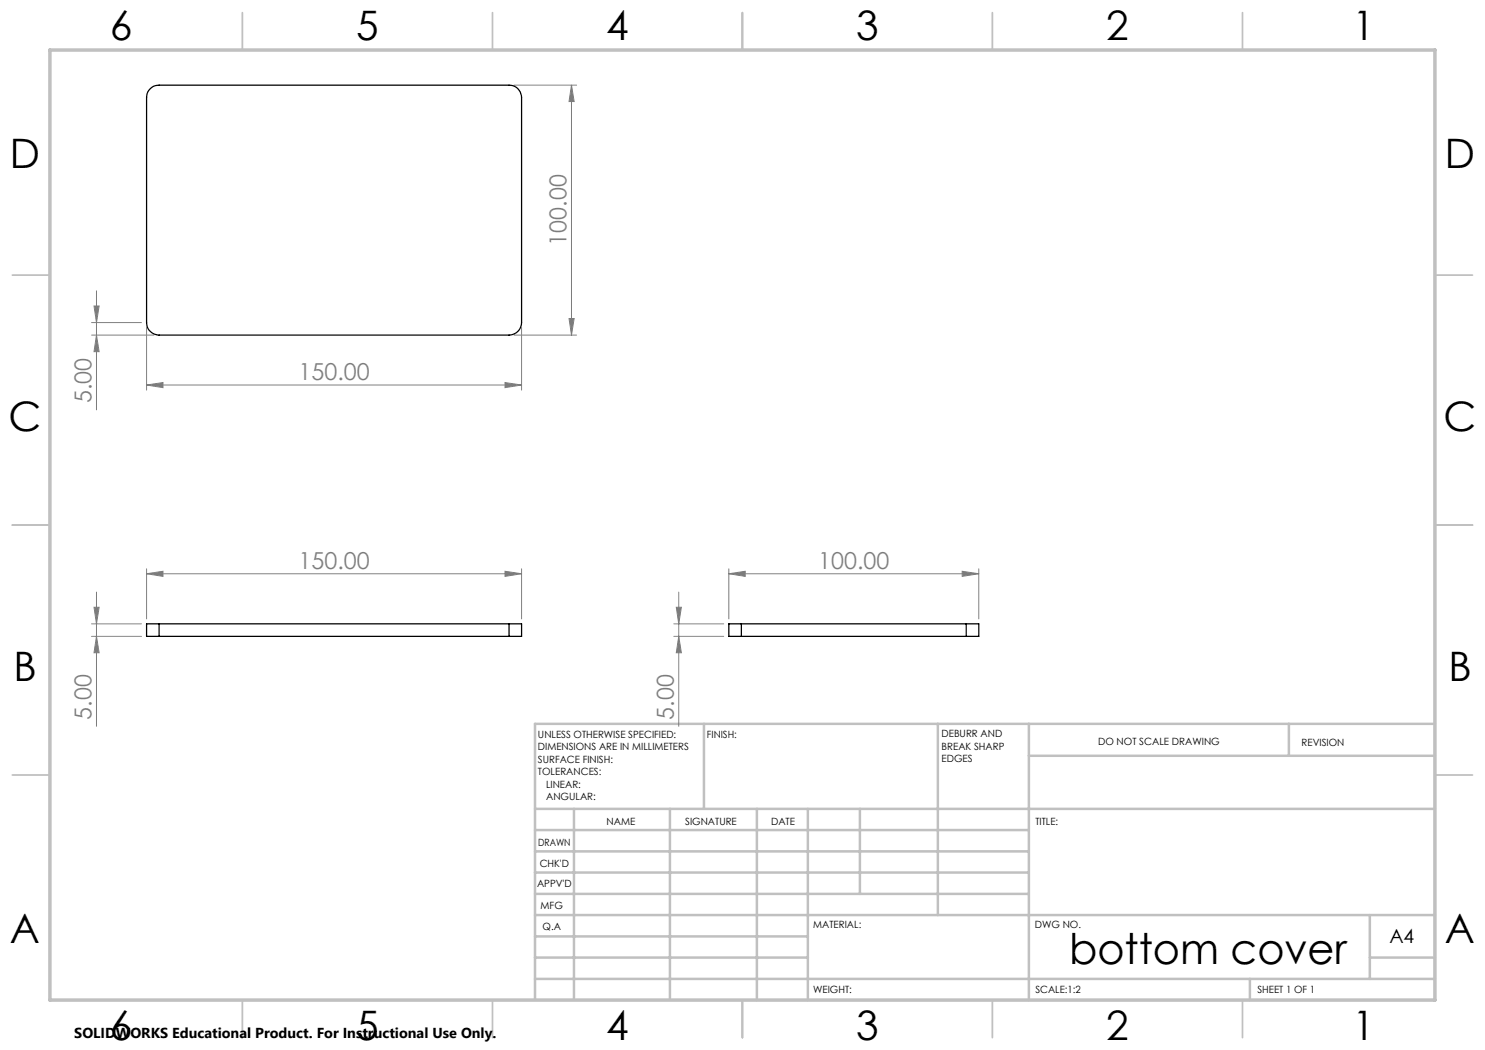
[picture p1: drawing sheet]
<svg xmlns="http://www.w3.org/2000/svg" width="297mm" height="210mm" viewBox="0 0 297 210" stroke-linecap="round" stroke-linejoin="round" font-family="sans-serif">
<g fill="none" stroke="#808080" stroke-width=".2">
<path d="M102.8 17h12.5M114.3 17l.5 3.3h-1zM114.3 17v50M19.3 58.2v23.8M18.3 67h12.5M18.3 64.5h10M18.8 61.2h1l-.5 3.3zM19.3 67l.5 3.3h-1zM29.3 77l3.3-.5v1zM29.3 65.5v12.5M29.3 77h75M101 76.5l3.3 .5-3.3 .5z"/>
<path d="M102.8 67h12.5M104.3 65.5v12.5M113.8 63.7h1l-.5 3.3zM19.3 118.4v26.9M29.3 114.8l3.3-.5v1zM29.3 114.8h75M29.3 113.8v10M101 114.3l3.3 .5-3.3 .5zM104.3 113.8v10M135.7 118.4v26.9M145.8 114.8l3.2-.5v1zM145.8 113.8v10"/>
<path d="M145.8 114.8h50M192.4 114.3l3.4 .5-3.4 .5zM195.8 113.8v10M18.3 127.3h10M18.3 124.8h10M18.8 121.5h1l-.5 3.3zM19.3 127.3l.5 3.3h-1zM134.8 127.3h9.9M134.8 124.8h9.9M135.3 121.5h1l-.6 3.3zM135.7 127.3l.6 3.3h-1z"/>
</g>
<g fill="none" stroke="#c0c0c0" stroke-width=".35">
<path d="M48.5 2.5v7.5M98.5 2.5v7.5M148.5 2.5v7.5M198.5 2.5v7.5M248.5 2.5v7.5M2.5 55h7.5M287 55h7.5M2.5 105h7.5M287 105h7.5M2.5 155h7.5M287 155h7.5M48.5 200v7.5"/>
<path d="M98.5 200v7.5M148.5 200v7.5M198.5 200v7.5M248.5 200v7.5"/>
</g>
<g fill="none" stroke="#c0c0c0" stroke-width=".5">
<path d="M140.8 144.8v17M187.6 144.8v38.2M205.8 144.8v55.2M205.8 151.2h81.2M257.8 144.8v6.4M287 144.8h-180v55.2M107 161.8h180M107 178.8h98.8M107 174.5h98.8M107 170.3h98.8M107 166h98.8M114.8 161.8v38.2"/>
<path d="M134 161.8v38.2M151.4 161.8v38.2M161.6 161.8v38.2M172 161.8v17M107 195.8h180M107 191.5h54.6M107 187.3h54.6M107 183h180M250 195.8v4.2M274 191.5h13M274 183v12.8"/>
</g>
<path d="M10 10h277v190h-277z" fill="none" stroke="#c0c0c0" stroke-width=".7"/>
<g fill="#808080">
<path d="M192.4 114.3l3.4 .5-3.4 .5zM145.8 114.8l3.2-.5v1z"/>
<path d="M29.3 114.8l3.3-.5v1zM101 114.3l3.3 .5-3.3 .5zM29.3 77l3.3-.5v1zM101 76.5l3.3 .5-3.3 .5z"/>
<path d="M19.3 127.3l.5 3.3h-1zM18.8 121.5h1l-.5 3.3zM113.8 63.7h1l-.5 3.3zM114.3 17l.5 3.3h-1z"/>
<path d="M18.8 61.2h1l-.5 3.3zM19.3 67l.5 3.3h-1zM135.3 121.5h1l-.6 3.3zM135.7 127.3l.6 3.3h-1z"/>
</g>
<g fill="none" stroke="#000" stroke-width=".25">
<path d="M30.1 17.7l.6-.4 1.1-.3h70a2.47 2.47 0 0 1 2.5 2.5v45a2.53 2.53 0 0 1-2.5 2.5h-70a2.53 2.53 0 0 1-2.5-2.5v-45l.3-1.1zM31.8 124.8h-2.5v2.5h2.5M31.8 124.8v2.5M31.8 124.8h70M31.8 127.3h70M101.8 124.8h2.5v2.5h-2.5M101.8 124.8v2.5M148.3 124.8h-2.5v2.5h2.5M148.3 124.8h45M148.3 127.3h45M148.3 124.8v2.5M193.3 124.8h2.5v2.5h-2.5"/>
<path d="M193.3 124.8v2.5"/>
</g>
<text font-size="8.5" x="213.8" y="192.7">bottom cover</text>
<g font-size="8.1">
<text x="22" y="8">6</text>
<text x="71.2" y="8">5</text>
<text x="121.2" y="8">4</text>
<text x="171.3" y="8">3</text>
<text x="221.3" y="8">2</text>
<text x="270.5" y="8">1</text>
<text x="2" y="33.6">D</text>
<text x="289" y="33.6">D</text>
<text x="1.7" y="86.1">C</text>
<text x="288.7" y="86.1">C</text>
<text x="2.7" y="136.1">B</text>
<text x="289.7" y="136.1">B</text>
<text x="2" y="188.6">A</text>
<text x="289" y="188.6">A</text>
<text x="22" y="208">6</text>
<text x="71.2" y="208">5</text>
<text x="121.2" y="208">4</text>
<text x="171.3" y="208">3</text>
<text x="221.3" y="208">2</text>
<text x="270.5" y="208">1</text>
</g>
<g font-size="4.7" fill="#808080">
<text x="113.3" y="49.1" transform="rotate(-90 113.3 49.1)">100.00</text>
<text x="59.7" y="76">150.00</text>
<text x="18.3" y="80.7" transform="rotate(-90 18.3 80.7)">5.00</text>
<text x="59.7" y="113.7">150.00</text>
<text x="163.7" y="113.7">100.00</text>
<text x="18.3" y="143.9" transform="rotate(-90 18.3 143.9)">5.00</text>
<text x="134.8" y="143.9" transform="rotate(-90 134.8 143.9)">5.00</text>
</g>
<text font-size="3.9" x="277.9" y="188.5">A4</text>
<text font-size="2.9" x="14.9" y="207.6">SOLIDWORKS Educational Product. For Instructional Use Only.</text>
<g font-size="2">
<text x="107.6" y="147.6">UNLESS OTHERWISE SPECIFIED:</text>
<text x="141.4" y="147.6">FINISH:</text>
<text x="188.3" y="147.5">DEBURR AND</text>
<text x="188.3" y="150">BREAK SHARP</text>
<text x="219.6" y="149">DO NOT SCALE DRAWING</text>
<text x="260.3" y="149.2">REVISION</text>
<text x="107.6" y="150.1">DIMENSIONS ARE IN MILLIMETERS</text>
<text x="107.6" y="152.6">SURFACE FINISH:</text>
<text x="107.6" y="155.1">TOLERANCES:</text>
<text x="188.3" y="152.5">EDGES</text>
<text x="109.2" y="157.6">LINEAR:</text>
<text x="109.2" y="160.1">ANGULAR:</text>
<text x="121.3" y="165">NAME</text>
<text x="137" y="164.9">SIGNATURE</text>
<text x="154.2" y="164.9">DATE</text>
<text x="207.1" y="164.9">TITLE:</text>
<text x="107.6" y="169.1">DRAWN</text>
<text x="107.9" y="173.3">CHK'D</text>
<text x="107.4" y="177.4">APPV'D</text>
<text x="108.1" y="181.8">MFG</text>
<text x="108.5" y="186">Q.A</text>
<text x="162.6" y="185.5">MATERIAL:</text>
<text x="207" y="185.5">DWG NO.</text>
<text x="162.6" y="198.5">WEIGHT:</text>
<text x="207.1" y="198.6">SCALE:1:2</text>
<text x="251.5" y="198.6">SHEET 1 OF 1</text>
</g>
</svg>
